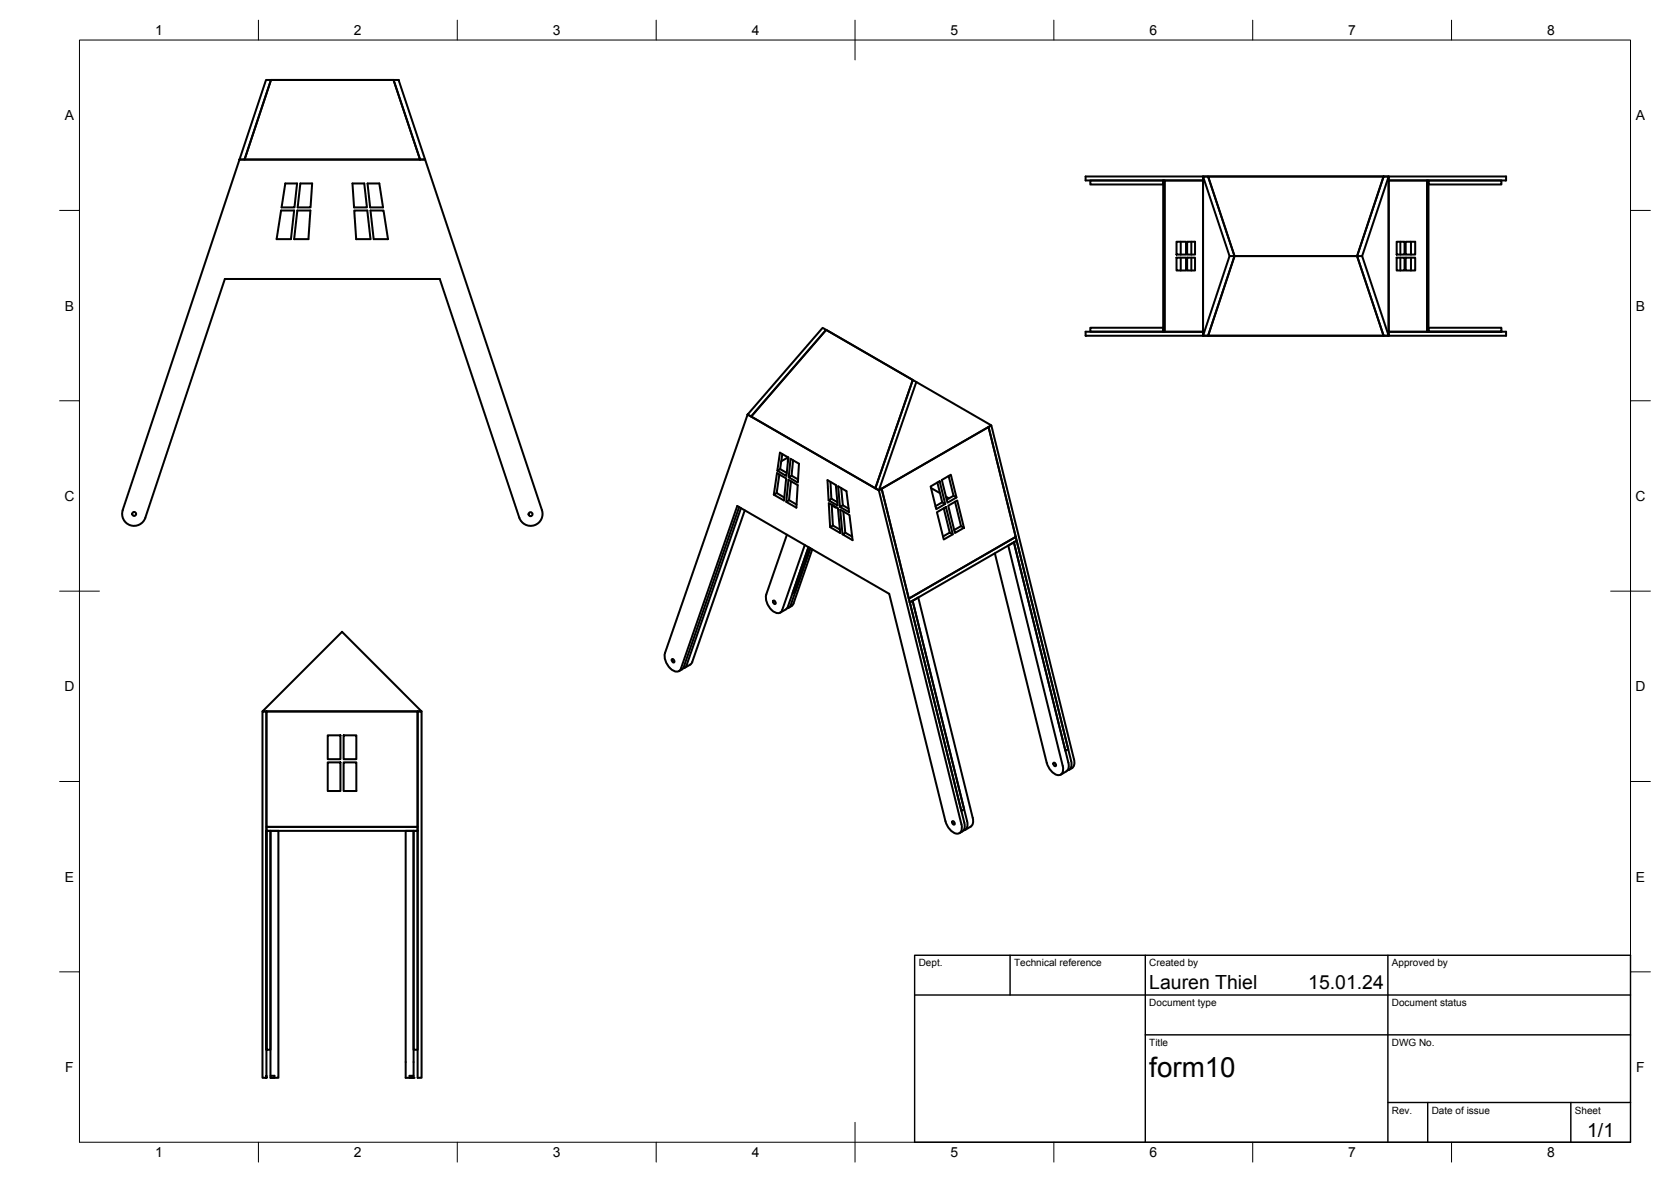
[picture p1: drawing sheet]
<svg xmlns="http://www.w3.org/2000/svg" width="420mm" height="297mm" viewBox="0 0 420 297" stroke-linecap="round" stroke-linejoin="round" font-family="sans-serif">
<!-- layer: Visible -->
<g fill="none" stroke="#000" stroke-width=".51">
<path d="M66.9 20.1h1.2l-6.6 20h-1.3zM68.1 20.1h30.9l6.6 20h-44.1zM68.1 20.1h30.9M99 20.1h1.2l6.7 20h-1.3zM60.2 40.1h46.7l29.4 88.1a3 3 0 0 1-1.9 3.8 3 3 0 0 1-3.8-1.9l-20-60h-54.1l-20 60a2.99 2.99 0 0 1-3.8 1.9 2.99 2.99 0 0 1-1.8-3.8zM70.7 52.9h3.3l-.8 7.2h-3.6zM71.7 46.1h3l-.7 6h-3.2zM74.8 52.9h3.2l-.4 7.2h-3.6zM75.5 46.1h3l-.4 6h-3.3zM88.6 46.1h3l.7 6h-3.3zM89.1 52.9h3.3l.8 7.2h-3.6zM92.4 46.1h3l.9 6h-3.2z"/>
<path d="M93.2 52.9h3.2l1.2 7.2h-3.6zM274.2 45.3h18.3v1.1h-18.3zM302.5 44.4v40h46.7v-40h-1.3l-6.7 20M302.5 45.3h-9.7v38.1M302.5 45.3v38.1h-9.7M302.5 45.3h-29.5v-.9h76.2l-6.7 20M303.8 44.4h44.1l-6.7 20h-30.8zM349.2 45.3h9.6v38.1h-9.6zM349.2 44.4h29.5v.9h-29.5zM358.8 45.3h.4v38.1h-.4zM359.2 45.3h18.3v1.1h-18.3zM295.8 60.8h2.4v3.2h-2.4z"/>
<path d="M295.8 64.8h2.4v3.2h-2.4zM296.9 60.8v3.2M296.9 64.8v3.2M298.5 60.8h2v3.2h-2zM298.5 64.8h2v3.2h-2zM299.6 60.8v3.2M299.6 64.8v3.2M309.2 64.4l-6.7 20h1.3l6.6-20-6.6-20h-1.3l6.7 20h1.2M310.4 64.4h30.8l6.7 20h-44.1zM341.2 64.4h1.3l6.7 20h-1.3zM351.2 64.8h2v3.2h-2zM351.2 60.8h2v3.2h-2z"/>
<path d="M352.1 60.8v3.2M352.1 64.8v3.2M353.4 64.8h2.4v3.2h-2.4zM353.4 60.8h2.4v3.2h-2.4zM354.8 60.8v3.2M354.8 64.8v3.2M206.8 82.4l.9 .5-18.8 21.8-.9-.5zM207.7 82.9l21.8 12.6-9.4 27.2-31.2-18zM207.7 82.9l21.8 12.6M229.5 95.5l.9 .5-9.4 27.2-.9-.5zM230.4 96l18.9 10.9-28.3 16.3-33-19M273 83.4h29.5v1h-29.5z"/>
<path d="M274.2 82.4h18.3v1h-18.3zM292.5 83.4v-38.1h.3v38.1M292.5 83.4h.3M292.5 83.4h.1M349.2 83.4h28.3v-1h-18.3v1h19.5v1h-29.5zM188 104.2l-20.8 59.9a4.1 4.1 0 0 0 3 4.7l.8-.4 .2-.4M196 119.2l-.7 4.7 1.9 1.1M196.2 117.9l-.7 .4 2.2 1.3 .5-4.6-2.1-1.2-.6 4.5M196.7 114.1l-.5 3.8 1.6 .9M198.1 114.9v1.1M198.1 115l-1.7 .9M199 119.5l-.7 .4 2.3 1.4 .3-4.8-2.1-1.2-.5 4.6"/>
<path d="M199.4 115.7l-.4 3.8 1.7 1M238.5 119.6l1.3 5M185.8 127.4l-13.9 40.2a1.81 1.81 0 0 1-1.2 1.1M186.3 127.7l-13.7 39.5M187.3 128.3l-13.2 38.1-.5 .6-1.5 .8M195.3 123.9l-.7 .4 2.5 1.5 .6-5.6-2.3-1.3-.8 5.4M197.9 134.4l-5.2 15a4.1 4.1 0 0 0 2.9 4.7l.8-.4 .3-.4 5.7-16.3M198.4 125.7l-.7 .4 2.5 1.5 .4-5.7-2.4-1.3-.5 5.5M198.9 120.9l-.5 4.8 1.9 1.1M204.2 138.1l-4.7 13.6M208.8 121.1l.2 4.2 1.6 .9M209 125.3l-.7 .4 2.3 1.3-.4-5.1-2.1-1.2 .2 5"/>
<path d="M209.1 126.8l.3 5.3 1.8 1M209.4 127l-.1 .1 .4 .1M209.4 132.1l-.7 .4 2.6 1.4-.6-6.2-2.3-1.3 .3 6.1M210 127.3l-.2 .1 .5 .1M211.5 122.7l.4 4.3 1.5 .8M211.9 127l-.7 .4-.5-5.2 2.1 1.2 .7 5.3-2.3-1.3M212 128.5l.5 5.4 1.8 1M212.5 133.9l-.7 .4 2.6 1.4-.8-6.3-2.3-1.3 .5 6.2M221.7 122.8l26.9-15.5 6.8 27.6-26.9 15.5zM234 122.2l2.3-1.3 1.4 5.7-2.3 1.4zM234.1 122.6l2.3 1.3M235.6 128.7l2.2-1.3 1.8 6.9-2.3 1.3z"/>
<path d="M235.7 121.2l1.2 5M236.8 120.6l2.3-1.3 1.4 5.7-2.3 1.3zM237.3 127.7l1.5 6.1M237.7 126.6l-.8-.4-1.7 1M237.8 124.8l.8 .5M238.4 127.1l2.3-1.3 1.7 6.8-2.3 1.3zM239.6 134.3l-.8-.5-1.7 1M240.1 126.1h.1M240.1 126.1l1.5 6.1M240.5 125l-.7-.4-1.8 1M242.4 132.6l-.8-.4-1.7 1M250.1 139.1l13.1 52.6a3.7 3.7 0 0 0 3.2 3.1 1.61 1.61 0 0 0 .8-2.3l-13.7-55.4 1.4-.8 13.7 55.4"/>
<path d="M254.9 136.3l.7-.4 13 52.4-.7 .4zM194.4 151l.5 .1 .1 .6-.5-.1zM198.1 152.5l5.2-15-4 11.6 .7-.4 3.8-10.9-5 14.3-.3 .5-.6 .3M198.1 152.5l-.5 .6-1.4 .9M199.5 151.6a1.81 1.81 0 0 1-1.2 1.1M228.5 150.4l26.9-15.5 .2 1-26.9 15.5zM228.8 151.4l.7-.4 12.9 52.4-.7 .4zM228.8 151.4l13.7 55.3a1.92 1.92 0 0 1-1.3 2.7M228.8 151.4l-7.1-28.6-.7 .4 20.7 84a1.76 1.76 0 0 1-.8 2.3 3.7 3.7 0 0 1-3.2-3.1l-14.1-57.2-38.2-22-14.2 40.8M66 178.8l20-20 20 20zM67 178.8h38v29h-38zM105 178.8h1v92.1h-1z"/>
<path d="M168.9 165.7l.5 .1 .1 .6-.4-.1zM172.6 167.2l-.3 .5-.6 .2M82.4 184.8h3.2v6h-3.2zM82.4 191.6h3.2v7.2h-3.2zM86.4 184.8h3.2v6h-3.2zM86.4 191.6h3.2v7.2h-3.2zM264.9 191.7l.5 .2 .1 .6-.5-.1zM268.6 191.6a2.03 2.03 0 0 1-.5 2.2l-1.4 .9M269.3 191.2l-20.7-83.9 .7-.4 20.7 83.9a1.91 1.91 0 0 1-1.2 2.6M269.3 191.2a1.64 1.64 0 0 1-.9 2.4M67 207.8h38v1h-38zM104 208.8h1v55h-1z"/>
<path d="M239.4 206.4l.5 .1 .1 .7-.5-.2zM243.2 206.3a1.7 1.7 0 0 1-.9 2.4M244.1 207.7l-1.4 .9M244.6 205.5l-13.7-55.3-1.4 .8 13.7 55.3M244.6 205.5a2.03 2.03 0 0 1-.5 2.2M67 270.3v.6v-62.1h1v55h-1v-85h-1v92.1h1M68 270.3h1v.6h-1v-62.1h2v62.1h-2M103 270.3h1v.6h-1zM104 270.3v-61.5h-2v62.1h2"/>
<circle cx="33.7" cy="129.2" r=".5"/>
<circle cx="133.4" cy="129.2" r=".5"/>
</g>
<g fill="#000">
<circle cx="209.1" cy="126.8" r=".25"/>
<circle cx="104" cy="270.9" r=".25"/>
</g>
<!-- layer: BORDER -->
<g fill="none" stroke="#000" stroke-width=".25">
<path d="M20 10.1h390v276.9h-390zM65 5.1v5M115 5.1v5M165 5.1v5M215 5.1v10M265 5.1v5M315 5.1v5M365 5.1v5M15 52.9h5M410 52.9h5M15 100.7h5M410 100.7h5"/>
<path d="M15 148.6h10M405 148.6h10M15 196.4h5M410 196.4h5M15 244.2h5M410 244.2h5M65 287v5M115 287v5M165 287v5M215 282.1v9.9M265 287v5M315 287v5"/>
<path d="M365 287v5"/>
</g>
<!-- layer: TITLEBLOCK -->
<path d="M230 240.1h180v46.9h-180zM230 250h180M254 240.1v9.9M288 240.1v46.9M349 240.1v46.9M288 260.1h122M349 277.1h61M359 277.1v9.9M395 277.1v9.9" fill="none" stroke="#000" stroke-width=".36"/>
<text font-size="7" x="289" y="270.6">form10</text>
<g font-size="4.9">
<text x="289" y="248.5">Lauren Thiel</text>
<text x="329" y="248.5">15.01.24</text>
<text x="399.1" y="285.7">1/1</text>
</g>
<g font-size="3.5">
<text x="39" y="8.8">1</text>
<text x="89" y="8.8">2</text>
<text x="139" y="8.8">3</text>
<text x="189" y="8.8">4</text>
<text x="239" y="8.8">5</text>
<text x="289" y="8.8">6</text>
<text x="339" y="8.8">7</text>
<text x="389" y="8.8">8</text>
<text x="16.3" y="30.2">A</text>
<text x="411.3" y="30.2">A</text>
<text x="16.3" y="78">B</text>
<text x="411.3" y="78">B</text>
<text x="16.2" y="125.9">C</text>
<text x="411.2" y="125.9">C</text>
<text x="16.2" y="173.7">D</text>
<text x="411.2" y="173.7">D</text>
<text x="16.3" y="221.6">E</text>
<text x="411.3" y="221.6">E</text>
<text x="16.4" y="269.4">F</text>
<text x="411.4" y="269.4">F</text>
<text x="39" y="290.8">1</text>
<text x="89" y="290.8">2</text>
<text x="139" y="290.8">3</text>
<text x="189" y="290.8">4</text>
<text x="239" y="290.8">5</text>
<text x="289" y="290.8">6</text>
<text x="339" y="290.8">7</text>
<text x="389" y="290.8">8</text>
</g>
<g font-size="2.5">
<text x="231" y="242.9">Dept.</text>
<text x="255" y="242.9">Technical reference</text>
<text x="289" y="242.9">Created by</text>
<text x="350" y="242.9">Approved by</text>
<text x="289" y="252.8">Document type</text>
<text x="350" y="252.8">Document status</text>
<text x="289" y="262.9">Title</text>
<text x="350" y="262.9">DWG No.</text>
<text x="350" y="279.9">Rev.</text>
<text x="360" y="279.9">Date of issue</text>
<text x="396" y="279.9">Sheet</text>
</g>
</svg>
